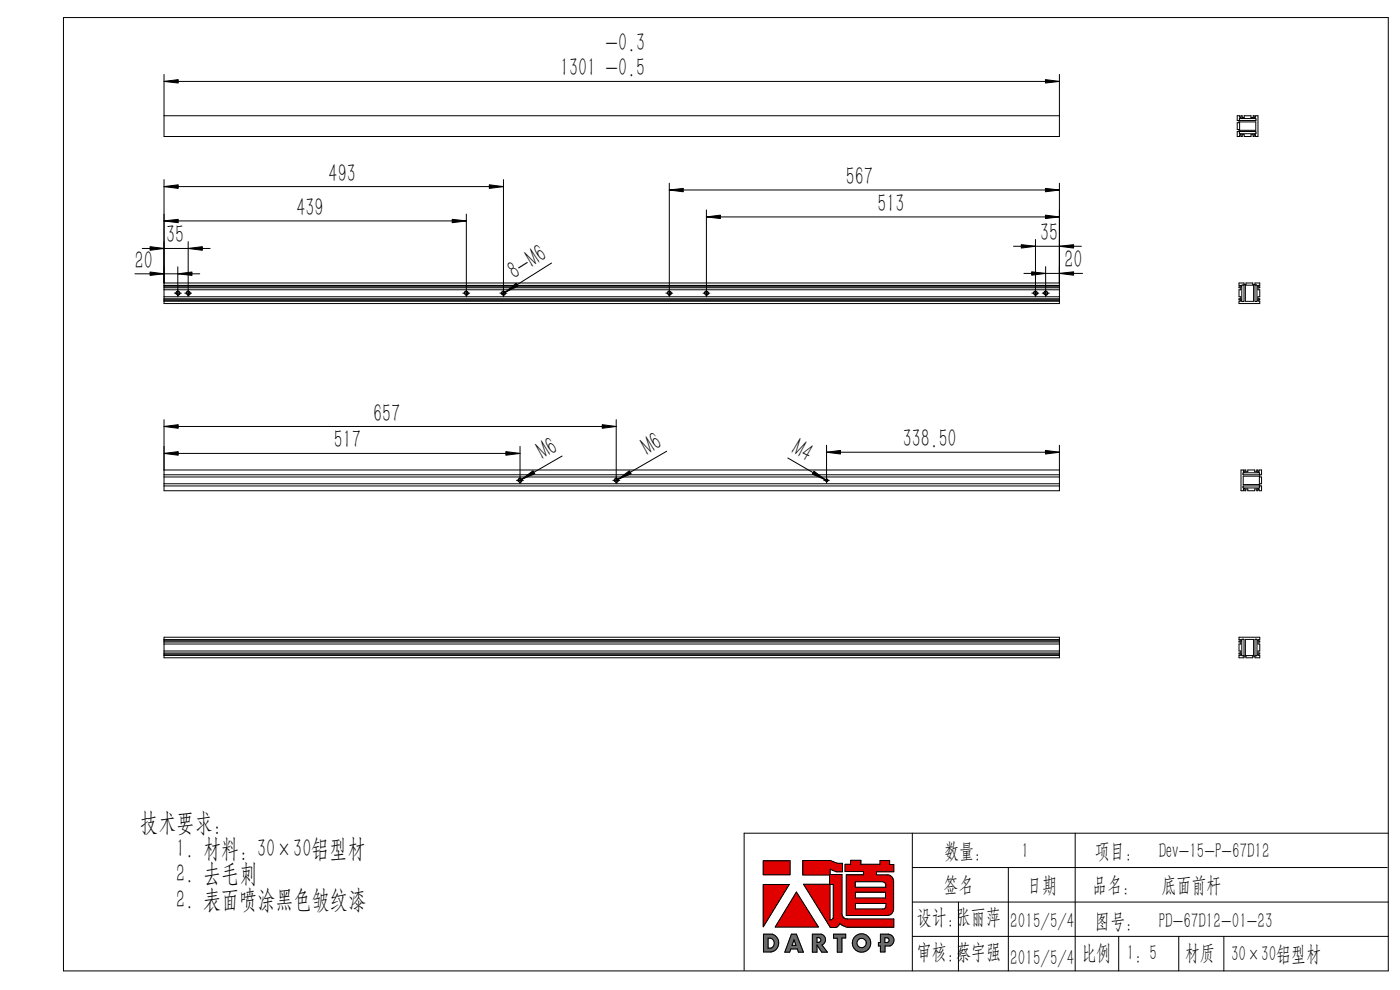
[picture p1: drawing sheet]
<svg xmlns="http://www.w3.org/2000/svg" width="297mm" height="210mm" viewBox="0 0 297 210" stroke-linecap="round" stroke-linejoin="round" font-family="sans-serif">
<g fill="none" stroke="#000" stroke-width=".21">
<path d="M13.5 3.7h281v202.3h-281zM34.8 15.8v13.2h189.9v-13.2M34.8 17.3h189.9M34.8 38.1v26.3h189.9v-25.5M34.8 24.6h189.9M34.8 39.6h72M106.8 38.1v24.8M142 38.9v24M262.5 24.6h.5l.1 .4h.2v-.4h.2v.3h.4v-.3h1.5v.3h.5v-.3h.2v.4h.2l.1-.4h.5v4.4h-.5l-.1-.5h-.2v.5h-.2v-.4h-.5v.4h-1.5v-.4h-.4v.4h-.2v-.5h-.2l-.1 .5h-.5v-1.1h.3v-.4h-.3v-1.5h.3v-.4h-.3zM262.9 25.1h3.5v.4l-3.5 .1zM262.9 27.9h3.5v.4l-3.5 .1zM263 25.9h3.4v1.7h-3.4z"/>
<path d="M28.6 58.1h13.8M30.2 52.7h14.4M34.8 46.9h64.1M37.7 56.6v6.3M39.9 51.3v11.6M98.9 45.4v17.5M117 55.8l-10.6 6.6M142 40.3h82.7M149.9 44.5v18.4M149.9 46h74.8M215 52.2h14.4M217.2 58h12.5"/>
<path d="M219.7 50.8v12.1M221.8 56.6v6.3M34.8 60h189.9M34.8 60.5h189.9M34.8 60.8h189.9M34.8 61h189.9M34.8 62.9h189.9M34.8 61.5h189.9M34.8 63.6h189.9M34.8 63.4h189.9M34.8 63.9h189.9M34.8 60.6h189.9"/>
<path d="M34.8 63.8h189.9M37 62.2h1.5M37.3 62.3a.43 .43 0 0 1 .3-.5 .43 .43 0 0 1 .5 .4 .43 .43 0 0 1-.5 .4M39.2 62.2h1.4M39.5 62.3a.43 .43 0 0 1 .3-.5 .43 .43 0 0 1 .5 .4 .43 .43 0 0 1-.5 .4M98.2 62.2h1.5M98.5 62.3a.42 .42 0 0 1 .4-.5 .42 .42 0 0 1 .4 .4 .42 .42 0 0 1-.5 .4M106 62.2h1.5M106.4 62.3a.42 .42 0 0 1 .4-.5 .42 .42 0 0 1 .4 .4 .42 .42 0 0 1-.5 .4M141.3 62.2h1.4M141.6 62.3a.43 .43 0 0 1 .3-.5 .43 .43 0 0 1 .5 .4 .43 .43 0 0 1-.5 .4M149.1 62.2h1.5"/>
<path d="M149.4 62.3a.43 .43 0 0 1 .4-.5 .43 .43 0 0 1 .5 .4 .43 .43 0 0 1-.6 .4M218.9 62.2h1.5M219.2 62.3a.42 .42 0 0 1 .4-.5 .42 .42 0 0 1 .5 .4 .42 .42 0 0 1-.6 .4M221.1 62.2h1.5M221.4 62.3a.43 .43 0 0 1 .4-.5 .43 .43 0 0 1 .4 .4 .43 .43 0 0 1-.5 .4M262.8 60h1.1v.4h.4v-.4h1.5v.4h.4v-.4h1.1v.5l-.5 .1v.2h.5v.2h-.4v.5h.4v1.4h-.4v.5h.4v.2h-.5v.2l.5 .1v.5h-4.5v-.5l.5-.1v-.2h-.5v-.2h.4v-.5h-.4v-1.4h.4v-.5h-.4v-.2h.5v-.2l-.5-.1zM263.4 60.5h.5v3.5l-.5-.1zM264.2 60.5h1.7v3.4h-1.7zM266.2 60.5h.5l-.1 3.5-.4-.1zM34.8 89v15.1h189.9v-9.7M34.8 99.7h189.9M34.8 90.5h95.9"/>
<path d="M34.8 96.2h75.5M110.3 94.7v7.9M119.3 96.7l-9.4 5.4M130.7 89v13.6M141.4 95.7l-11.1 6.4M167.1 97.2l8.5 4.8M175.3 94.4v8.1M175.3 95.9h49.4M263.3 99.7h.5v.5h.3v-.5h.2v.4h.4v-.4h1.5v.4h.4v-.4h.2v.5h.2l.1-.5h.5v1h-.3v.5h.3v1.4h-.3v.5h.3v1h-.5l-.1-.5h-.2v.5h-.2v-.4h-.4v.4h-1.5v-.4h-.4v.4h-.2v-.5h-.3v.5h-.5zM263.8 99.9h.1M34.8 100.7h189.9M34.8 101.2h189.9"/>
<path d="M34.8 102.6h189.9M34.8 103.1h189.9M109.6 101.9h1.4M109.9 102a.44 .44 0 0 1 .4-.5 .44 .44 0 0 1 .5 .4 .44 .44 0 0 1-.6 .4M130 101.9h1.5M130.3 102a.45 .45 0 0 1 .4-.6 .45 .45 0 0 1 .5 .5 .45 .45 0 0 1-.6 .4M174.8 101.9h1.1M175 102a.31 .31 0 0 1 .3-.4 .31 .31 0 0 1 .3 .3 .31 .31 0 0 1-.3 .3M263.7 103.1h3.5v.4h-3.5zM263.7 100.3h3.5v.4h-3.5zM263.7 101h3.5v1.8h-3.5zM263.8 103.9h.1"/>
<path d="M34.8 135.2h189.9v4.3h-189.9zM34.8 135.7h189.9M34.8 136h189.9M34.8 136.2h189.9M34.8 136.6h189.9M34.8 138.1h189.9M34.8 138.5h189.9M34.8 138.7h189.9M34.8 139h189.9M34.8 135.8h189.9M34.8 138.9h189.9M262.8 135.2h4.5v.5l-.5 .1v.2h.5v.2h-.4v.4h.4v1.5h-.4v.4h.4v.2h-.5v.2l.5 .1v.5h-1.1v-.3h-.4v.3h-1.5v-.3h-.4v.3h-1.1v-.5l.5-.1v-.2h-.5v-.2h.4v-.4h-.4v-1.5h.4v-.4h-.4v-.2h.5v-.2l-.5-.1z"/>
<path d="M263.4 135.6l.5 .1v3.4h-.5zM264.2 135.6h1.7v3.5h-1.7zM266.2 135.6h.5l-.1 3.5h-.4zM193.5 176.7v29.3M228.1 176.7v29.3M294.5 176.7h-136.6v29.2M161.9 182.6h5.7v2.9h-5.7zM161.9 187.6h5.5l-5.5 9zM162 198.2h1.9a1.95 1.95 0 0 1 1.3 2 1.95 1.95 0 0 1-1.6 1.7h-1.6zM162.9 199a1.08 1.08 0 0 1 1.4 1.1 1.08 1.08 0 0 1-1.4 1zM167.9 198.2h1.1l1.4 3.8h-1l-.2-.7h-1.4l-.3 .7h-1zM168.4 199.3l.5 1.2h-.9z"/>
<path d="M169 189.2l4.6 7.4h-9.1zM170.3 182.5h5.8l1.5 .6h1.1v1.8h-1.3l-1.3-.5v1.1h2.5v8.3a1.16 1.16 0 0 0 1.1 1.1h9.9v1.8h-9.9l-1.6-.8-.6 .7-1.4 .1-5.6-9.1h5.5v-2h-5.7zM172.3 198.2h1.9a1.2 1.2 0 0 1 .9 1 1.2 1.2 0 0 1-.7 1.2l1.1 1.6h-1.2l-1-1.6v1.6h-1zM173.3 198.9h.4a.52 .52 0 0 1 .5 .5 .52 .52 0 0 1-.5 .5h-.4zM176.1 187.6h.7v7.1l-.4 .5h-.3zM176.8 198.2h2.6v.8h-.8v3h-1v-3h-.8zM179.3 183.3h1.2v-.8h2.1v.8h4.1v-.8h2v.9h.9v1.5h-3.7v.7h2.3a1.37 1.37 0 0 1 1.4 1.3v5.9a1.37 1.37 0 0 1-1.4 1.4h-8.7v-8.7h3.7v-.6h-3.9zM181.4 187h5.8a.73 .73 0 0 1 .7 .7v.5h-6.5zM181.5 191.6h6.5v.6a.65 .65 0 0 1-.7 .6h-5.8zM181.5 189.3h6.4v1.2h-6.4zM186.8 198.2h1.7a1.29 1.29 0 0 1 1.2 1.1 1.29 1.29 0 0 1-.9 1.4h-1.1v1.2h-.9v-1.2h-.4v-.8h.4zM187.7 198.9h.6a.52 .52 0 0 1 .3 .5 .52 .52 0 0 1-.4 .5h-.5z"/>
<path d="M193.5 184h100.8M193.5 198.6h101M193.5 191.3h101M203.3 191.3v14.7M213.9 184v22M237.3 198.6v7.4M250.1 198.6v7.4M259.6 198.6v7.4"/>
<circle cx="37.7" cy="62.2" r=".37"/>
<circle cx="39.9" cy="62.2" r=".37"/>
<circle cx="98.9" cy="62.2" r=".37"/>
<circle cx="106.8" cy="62.2" r=".37"/>
<circle cx="142" cy="62.2" r=".37"/>
<circle cx="149.9" cy="62.2" r=".37"/>
<circle cx="219.7" cy="62.2" r=".37"/>
<circle cx="221.8" cy="62.2" r=".37"/>
<circle cx="110.3" cy="101.9" r=".37"/>
<circle cx="130.7" cy="101.9" r=".36"/>
<circle cx="175.3" cy="101.9" r=".24"/>
<circle cx="182.8" cy="200" r="1.97"/>
<circle cx="182.8" cy="200" r=".99"/>
</g>
<g fill="#6a6a6a" stroke="#6a6a6a" stroke-width=".21">
<path d="M162 198.2v3.7l2-.1 .7-.5 .4-.7a1.9 1.9 0 0 0-1.2-2.4zM162.9 199l.8 .1 .6 .7-.2 .9-.5 .4h-.7z" fill-rule="evenodd"/>
<path d="M167.9 198.2l-1.4 3.8h1l.3-.7h1.4l.2 .7h1l-1.4-3.8zM168.4 199.3l.5 1.2h-.9z" fill-rule="evenodd"/>
<path d="M172.3 198.2v3.8h1v-1.6l1 1.6h1.2l-1.1-1.6 .5-.4 .2-.3v-.6l-.2-.5-.6-.4zM173.3 198.9h.5l.3 .2 .1 .3-.3 .4-.6 .1z" fill-rule="evenodd"/>
<path d="M176.8 198.2h2.6v.8h-.8v3h-1v-3h-.8z" fill-rule="evenodd"/>
<path d="M180.8 200a1.95 1.95 0 0 0 3.9 0 1.95 1.95 0 0 0-3.9 0zM181.8 200a1 1 0 0 1 2 0 1 1 0 0 1-2 0z" fill-rule="evenodd"/>
<path d="M186.8 198.2v1.7h-.4v.8h.4v1.2h.9v-1.2h1.1l.5-.3 .3-.6v-.7l-.2-.4-.6-.5zM187.7 198.9h.6l.3 .2v.4l-.1 .3-.8 .1z" fill-rule="evenodd"/>
</g>
<g fill="#e10000" stroke="#e10000" stroke-width=".21">
<path d="M161.9 187.6h5.5l-5.5 9z"/>
<path d="M169 189.2l4.6 7.4h-9.1z"/>
<path d="M161.9 182.6h5.7v2.9h-5.7z" fill-rule="evenodd"/>
<path d="M170.3 182.5v3.1h5.7v2h-5.5l5.6 9.1h1.2l.6-.4a.3 .3 0 0 1 .3-.4 .3 .3 0 0 1 .3 .3l1.2 .5h9.9v-1.8h-10.1l-.5-.2-.4-.8v-8.4h-2.5v-1.1l1.3 .5h1.3v-1.8h-1.1l-1.5-.6zM176.1 187.6h.7v7.1l-.4 .5h-.3z" fill-rule="evenodd"/>
<path d="M181.5 189.3h6.4v1.2h-6.4zM179.3 183.3v1.6h3.9v.6h-3.7v8.7h8.9l.6-.3 .3-.3 .3-.6-.1-6.5-.3-.5-.7-.4h-2.6v-.7h3.7v-1.5h-.9v-.9h-2v.8h-4.1v-.8h-2.1v.8zM181.4 187h5.9l.5 .4 .1 .8h-6.5zM181.5 191.6h6.5v.8l-.5 .4h-6z" fill-rule="evenodd"/>
</g>
<g fill="#000" stroke="#000" stroke-width=".21">
<path d="M34.8 17.3l3-.4v.7zM221.8 16.9l2.9 .4-2.9 .3zM34.8 39.6l3-.4v.8zM103.8 39.2l3 .4-3 .4zM34.8 46.9l3-.4v.7zM31.8 57.7l3 .4-3 .3zM31.8 52.3l3 .4-3 .4zM37.7 58.1l3-.4v.7zM39.9 52.7l3-.4v.8zM95.9 46.5l3 .4-3 .3zM142 40.3l2.9-.3v.7zM149.9 46l2.9-.4v.8z"/>
<path d="M216.7 51.9l3 .3-3 .4zM218.9 57.7l2.9 .3-2.9 .4zM224.7 58l3.1-.3v.7zM224.7 52.2l3.1-.3v.7zM221.8 45.6l2.9 .4-2.9 .4zM221.8 40l2.9 .3-2.9 .4zM107.2 62l2.3-1.9 .4 .6zM34.8 96.2l3-.4v.8zM34.8 90.5l3-.4v.7zM107.3 95.8l3 .4-3 .4zM127.8 90.1l2.9 .4-2.9 .3zM175.3 95.9l3-.4v.8z"/>
<path d="M221.8 95.5l2.9 .4-2.9 .4zM110.7 101.7l2.4-1.8 .4 .6zM131.1 101.7l2.4-1.8 .4 .6zM172.7 99.9l2.4 1.9-2.8-1.2z"/>
</g>
<g font-size="5.5">
<text x="128.4" y="10.7">-0.3</text>
<text x="118.8" y="16.2">1301 -0.5</text>
<text x="69.7" y="38.5">493</text>
<text x="179.4" y="39.2">567</text>
<text x="62.9" y="45.8">439</text>
<text x="186.2" y="45">513</text>
<text x="35.2" y="51.6">35</text>
<text x="220.6" y="51.2">35</text>
<text x="28.6" y="57">20</text>
<text x="109.1" y="59.4" transform="rotate(-32 109.1 59.4)">8-M6</text>
<text x="225.8" y="56.9">20</text>
<text x="79.2" y="89.4">657</text>
<text x="70.8" y="95.1">517</text>
<text x="191.5" y="94.9">338.50</text>
<text x="115.2" y="97.7" transform="rotate(-30 115.2 97.7)">M6</text>
<text x="137.4" y="96.6" transform="rotate(-30 137.4 96.6)">M6</text>
<text x="167.7" y="96.1" transform="rotate(30 167.7 96.1)">M4</text>
<text x="29.8" y="176.2">技术要求:</text>
<text x="37.4" y="181.7">1. 材料: 30×30铝型材</text>
<text x="37.4" y="187.2">2. 去毛刺</text>
<text x="37.4" y="192.7">2. 表面喷涂黑色皱纹漆</text>
</g>
<g font-size="4.6">
<text x="200.3" y="182">数量：</text>
<text x="216.7" y="182">1</text>
<text x="232.3" y="182">项目：</text>
<text x="245.8" y="182">Dev-15-P-67D12</text>
<text x="200.2" y="189.2">签名</text>
<text x="217.9" y="189.2">日期</text>
<text x="231.7" y="189.2">品名：</text>
<text x="246.4" y="189.2">底面前杆</text>
<text x="194.5" y="196">设计：张丽萍</text>
<text x="214.3" y="196.8">2015/5/4</text>
<text x="232.3" y="196.8">图号：</text>
<text x="245.8" y="196.8">PD-67D12-01-23</text>
<text x="194.5" y="203.3">审核：蔡宇强</text>
<text x="229.4" y="203.6">比例</text>
<text x="239.1" y="203.6">1：5</text>
<text x="251.4" y="203.6">材质</text>
<text x="261.1" y="203.9">30×30铝型材</text>
<text x="214.3" y="204.7">2015/5/4</text>
</g>
</svg>
